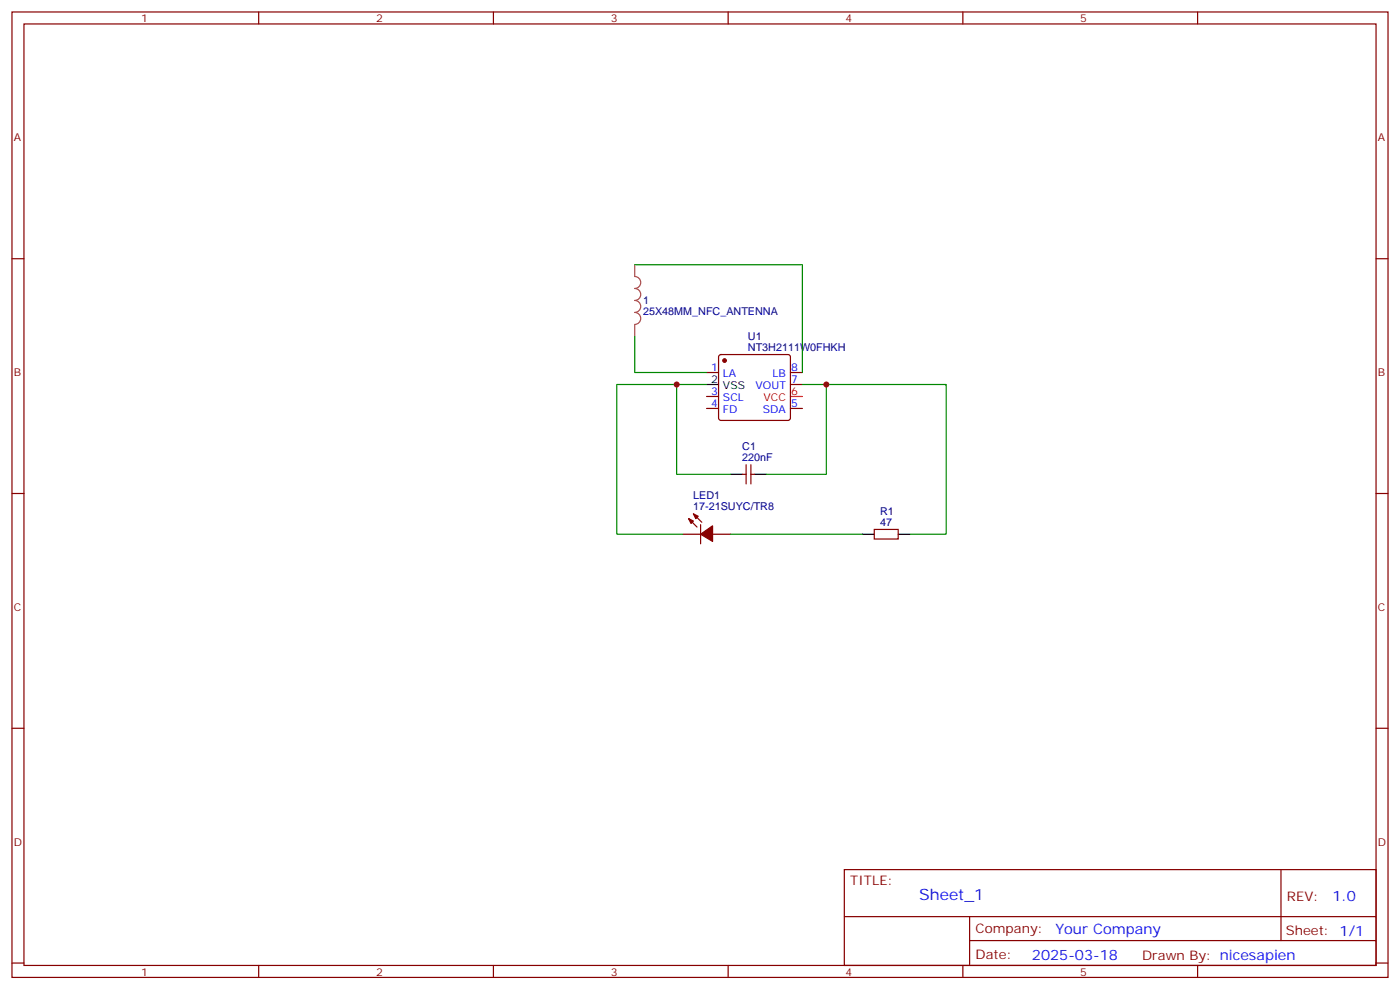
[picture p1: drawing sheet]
<svg xmlns="http://www.w3.org/2000/svg" width="412mm" height="292mm" viewBox="0 0 412 292" stroke-linecap="round" stroke-linejoin="round" font-family="sans-serif">
<g fill="none" stroke="#870000" stroke-width=".35">
<path d="M3.5 3.5h405.4v284.4h-405.4zM7.1 7.1h398.2v277.2h-398.2zM76.2 3.5v3.6M145.3 3.5v3.6M214.5 3.5v3.6M283.6 3.5v3.6M352.8 3.5v3.6M3.5 76.2h3.6M405.3 76.2h3.6M208.1 109.7h3.6M208.1 116.8h3.6M211.9 104.6l.5-.2h19.7l.5 .2 .2 .5v18l-.2 .5-.5 .2h-19.7l-.5-.2-.2-.5v-18z"/>
<path d="M232.8 109.7h3.6M232.8 113.2h3.6M208.1 120.3h3.6M218.7 139.7h1.1M219.8 136.9v5.6M221.2 136.9v5.6M221.2 139.7h1M232.8 120.3h3.6M3.5 145.3h3.6M201.1 157.3h5.3M202.8 152.8l2.5 2.4M204.3 151.3l2.4 2.5"/>
<path d="M206.4 154.5v5.7M209.9 157.3h5.3M257.5 155.9h7.1v2.9h-7.1zM405.3 145.3h3.6M3.5 214.5h3.6M405.3 214.5h3.6M248.7 256.1h156.6v28.2h-156.6zM377.3 256.1v20.9M248.7 270h156.5M285.6 277h119.6M285.6 270v14.1M3.5 283.6h3.6"/>
<path d="M76.2 284.3v3.6M145.3 284.3v3.6M214.5 284.3v3.6M283.6 284.3v3.6M352.8 284.3v3.6M405.3 283.6h3.6"/>
</g>
<path d="M232.8 116.8h3.6" fill="none" stroke="#f00" stroke-width=".35"/>
<path d="M208.1 113.2h3.6M215.2 139.7h3.5M222.2 139.7h3.6M254 157.3h3.5M264.6 157.3h3.5" fill="none" stroke="#000" stroke-width=".35"/>
<g fill="#870000" stroke="#870000" stroke-width=".35">
<path d="M202.8 152.8l1.5 .7-.7 .7z"/>
<path d="M204.3 151.3l1.4 .7-.7 .8z"/>
<path d="M206.4 157.3l3.5-2.4v4.6z"/>
<circle cx="213.4" cy="106.2" r=".53"/>
</g>
<path d="M187 78v3.4a1.76 1.76 0 0 1 1.7 1.8 1.76 1.76 0 0 1-1.7 1.8 1.76 1.76 0 0 1 1.7 1.7 1.76 1.76 0 0 1-1.7 1.8 1.76 1.76 0 0 1 1.7 1.8 1.76 1.76 0 0 1-1.7 1.7 1.76 1.76 0 0 1 1.7 1.8 1.76 1.76 0 0 1-1.7 1.7M187 95.7v3.4" fill="none" stroke="#a64a4a" stroke-width=".35"/>
<path d="M187 78h49.4v31.7M187 99.1v10.6h21.1M199.3 113.2h-17.6v44.1h19.4M208.1 113.2h-8.8v26.5h15.9M236.4 113.2h7v26.5h-17.6M243.4 113.2h35.3v44.1h-10.6M215.2 157.3h38.8" fill="none" stroke="#008700" stroke-width=".35"/>
<g fill="#c00">
<circle cx="199.3" cy="113.2" r=".88"/>
<circle cx="243.4" cy="113.2" r=".88"/>
</g>
<text font-size="4.6" fill="#00f" x="270.8" y="265.1">Sheet_1</text>
<g font-size="4.2" fill="#00f">
<text x="392.5" y="265.4">1.0</text>
<text x="310.9" y="274.9">Your Company</text>
<text x="304" y="282.7">2025-03-18</text>
</g>
<g font-size="3.9" fill="#800">
<text x="250.5" y="260.7">TITLE:</text>
<text x="379.1" y="265.4">REV:</text>
<text x="287.4" y="274.9">Company:</text>
<text x="378.7" y="275.5">Sheet: 1/1</text>
<text x="287.4" y="282.6">Date:</text>
<text x="336.4" y="282.7">Drawn By: nicesapien</text>
</g>
<g font-size="3.2" fill="#800">
<text x="41.6" y="6.5">1</text>
<text x="110.8" y="6.5">2</text>
<text x="179.9" y="6.5">3</text>
<text x="249.1" y="6.5">4</text>
<text x="318.2" y="6.5">5</text>
<text x="4.1" y="41.6">A</text>
<text x="405.9" y="41.6">A</text>
<text x="4.1" y="110.8">B</text>
<text x="405.9" y="110.8">B</text>
<text x="4.1" y="179.9">C</text>
<text x="405.9" y="179.9">C</text>
<text x="4.1" y="249.1">D</text>
<text x="405.9" y="249.1">D</text>
<text x="41.6" y="287.3">1</text>
<text x="110.8" y="287.3">2</text>
<text x="179.9" y="287.3">3</text>
<text x="249.1" y="287.3">4</text>
<text x="318.2" y="287.3">5</text>
</g>
<g font-size="3.2" fill="#000080">
<text x="189.4" y="89.6">1</text>
<text x="189.4" y="92.8">25X48MM_NFC_ANTENNA</text>
<text x="220.3" y="100.2">U1</text>
<text x="220.3" y="103.4">NT3H2111W0FHKH</text>
<text x="218.7" y="135.8">220nF</text>
<text x="218.7" y="132.6">C1</text>
<text x="204.2" y="147.1">LED1</text>
<text x="204.2" y="150.3">17-21SUYC/TR8</text>
<text x="259.2" y="154.9">47</text>
<text x="259.2" y="151.7">R1</text>
</g>
<g font-size="3.2">
<text x="209.5" y="112.9">2</text>
<text x="213" y="114.7">VSS</text>
</g>
<g font-size="3.2" fill="#00f">
<text x="209.5" y="109.4">1</text>
<text x="213" y="111.1">LA</text>
<text x="227.6" y="111.1">LB</text>
<text x="233" y="109.4">8</text>
<text x="233" y="112.9">7</text>
<text x="209.5" y="119.9">4</text>
<text x="209.5" y="116.4">3</text>
<text x="213" y="118.2">SCL</text>
<text x="222.6" y="114.7">VOUT</text>
<text x="233" y="119.9">5</text>
<text x="213" y="121.7">FD</text>
<text x="224.7" y="121.7">SDA</text>
</g>
<g font-size="3.2" fill="#f00">
<text x="224.9" y="118.2">VCC</text>
<text x="233" y="116.4">6</text>
</g>
</svg>
